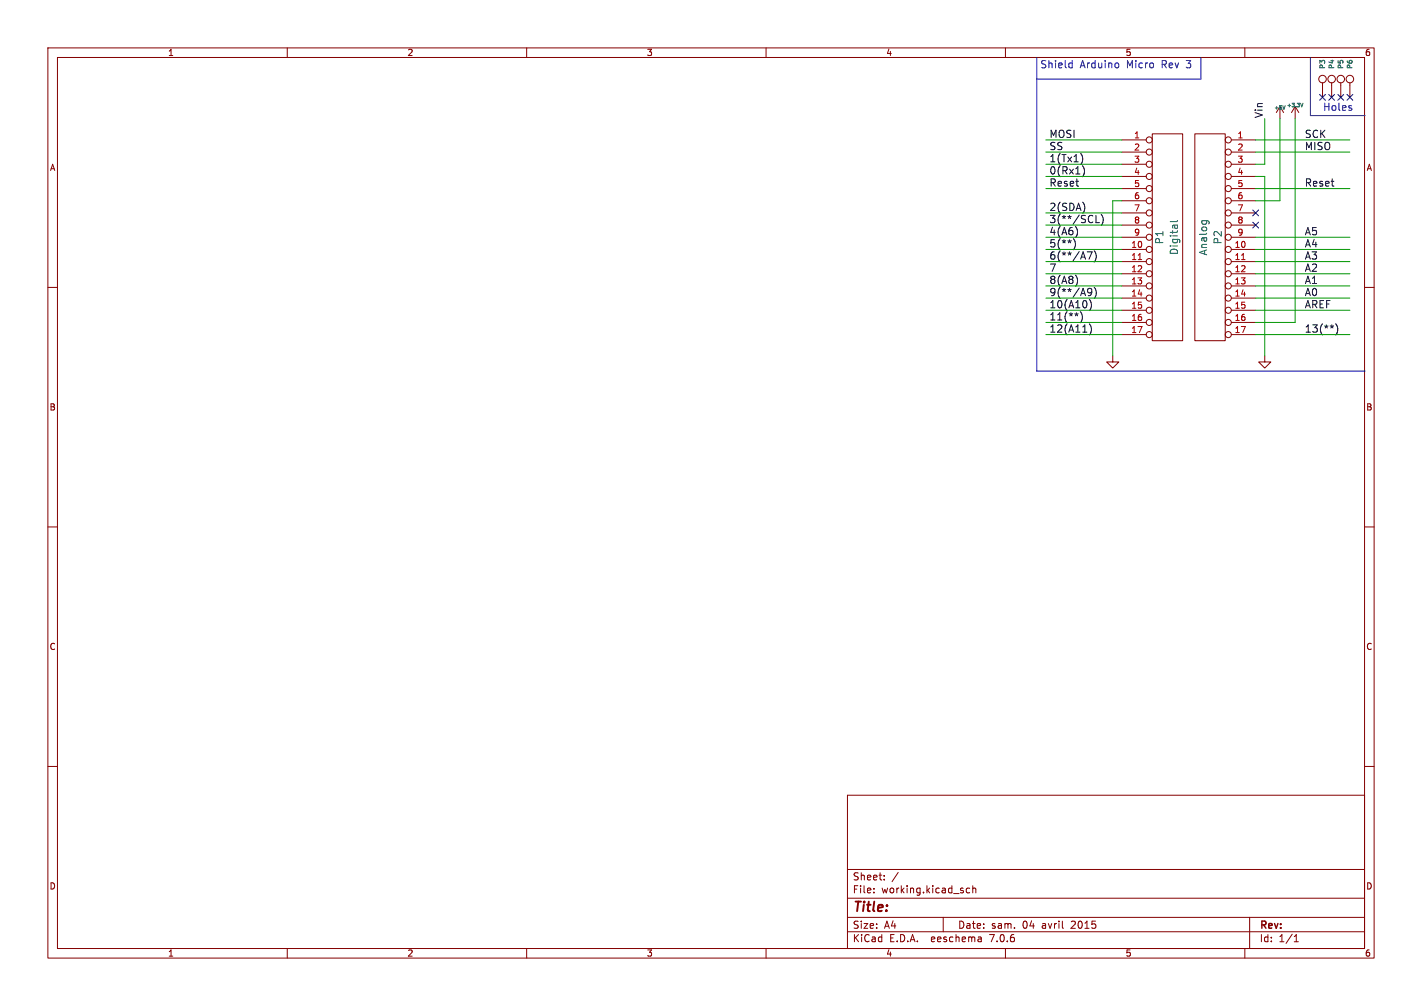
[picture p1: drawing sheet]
<svg xmlns="http://www.w3.org/2000/svg" width="297mm" height="210mm" viewBox="0 0 297 210" stroke-linecap="round" stroke-linejoin="round" font-family="sans-serif">
<g fill="none" stroke="#840000" stroke-width=".21">
<path d="M10 10h277v190h-277zM12 12h273v186h-273zM60 10v2M110 10v2M160 10v2M210 10v2M260 10v2M276.2 17.3v3M278.1 17.3v3M280 17.3v3M281.9 17.3v3M234.3 29.2h5.1"/>
<path d="M234.3 31.8h5.1M234.3 34.3h5.1M234.3 36.8h5.1M234.3 39.4h5.1M240.7 27.9h6.3v43.2h-6.3zM249.6 27.9h6.3v43.2h-6.3zM257.2 29.2h5.1M257.2 31.8h5.1M257.2 34.3h5.1M257.2 36.8h5.1M257.2 39.4h5.1M267.3 22.2l-.7 1.3"/>
<path d="M267.3 22.2v2.6M267.3 22.2l.8 1.3M270.5 22.2l-.8 1.3M270.5 22.2v2.6M270.5 22.2l.8 1.3M10 60h2M234.3 52.1h5.1M234.3 54.6h5.1M234.3 57.2h5.1M234.3 59.7h5.1M234.3 41.9h5.1M234.3 44.5h5.1"/>
<path d="M234.3 47h5.1M234.3 49.5h5.1M257.2 52.1h5.1M257.2 54.6h5.1M257.2 57.2h5.1M257.2 59.7h5.1M257.2 41.9h5.1M257.2 44.5h5.1M257.2 47h5.1M257.2 49.5h5.1M285 60h2M232.4 74.3v1.3h1.3l-1.3 1.2-1.3-1.2h1.3"/>
<path d="M234.3 62.2h5.1M234.3 64.8h5.1M234.3 67.3h5.1M234.3 69.9h5.1M257.2 62.2h5.1M257.2 64.8h5.1M257.2 67.3h5.1M257.2 69.9h5.1M264.2 74.3v1.3h1.2l-1.2 1.2-1.3-1.2h1.3M10 110h2M285 110h2M10 160h2"/>
<path d="M285 160h2M177 166h108v32h-108zM60 198v2M110 198v2M160 198v2M177 194.5h108M177 191.5h108M177 187.5h108M177 181.5h108M182.5 186.3v.1M182.5 185.5v.1M184.7 183.6v.1"/>
<path d="M184.7 182.8v.1M187.6 182.1l-1.3 2M197 191.5v3M202.5 185.5l-.4-.1-.3 .3 .2 .6h.5M203.2 185.5l.2-.1 .3 .1 .1 .9M203.2 184.9v1.5M204.9 195.7l.1 .9M205 196.5l-.2 .1M205 196h-.2M210 198v2M260 198v2M261 191.5v6.5"/>
<path d="M270.3 196.6h.9M270.3 195.5l.4-.4v1.5"/>
<circle cx="276.2" cy="16.5" r=".79"/>
<circle cx="278.1" cy="16.5" r=".79"/>
<circle cx="280" cy="16.5" r=".79"/>
<circle cx="281.9" cy="16.5" r=".79"/>
<circle cx="240" cy="36.8" r=".63"/>
<circle cx="240" cy="39.4" r=".63"/>
<circle cx="240" cy="29.2" r=".63"/>
<circle cx="240" cy="31.7" r=".63"/>
<circle cx="240" cy="34.3" r=".63"/>
<circle cx="256.5" cy="39.4" r=".63"/>
<circle cx="256.5" cy="29.2" r=".63"/>
<circle cx="256.5" cy="31.7" r=".63"/>
<circle cx="256.5" cy="36.8" r=".63"/>
<circle cx="256.5" cy="34.3" r=".63"/>
<circle cx="240" cy="52.1" r=".63"/>
<circle cx="240" cy="41.9" r=".63"/>
<circle cx="240" cy="44.4" r=".63"/>
<circle cx="240" cy="57.1" r=".63"/>
<circle cx="240" cy="59.7" r=".63"/>
<circle cx="240" cy="47" r=".63"/>
<circle cx="240" cy="54.6" r=".63"/>
<circle cx="240" cy="49.5" r=".63"/>
<circle cx="256.5" cy="41.9" r=".63"/>
<circle cx="256.5" cy="52.1" r=".63"/>
<circle cx="256.5" cy="54.6" r=".63"/>
<circle cx="256.5" cy="57.1" r=".63"/>
<circle cx="256.5" cy="44.4" r=".63"/>
<circle cx="256.5" cy="47" r=".63"/>
<circle cx="256.5" cy="49.5" r=".63"/>
<circle cx="256.5" cy="59.7" r=".63"/>
<circle cx="240" cy="62.2" r=".63"/>
<circle cx="240" cy="69.8" r=".63"/>
<circle cx="240" cy="67.3" r=".63"/>
<circle cx="240" cy="64.8" r=".63"/>
<circle cx="256.5" cy="62.2" r=".63"/>
<circle cx="256.5" cy="69.8" r=".63"/>
<circle cx="256.5" cy="64.8" r=".63"/>
<circle cx="256.5" cy="67.3" r=".63"/>
</g>
<path d="M268.4 22.1l-.2 .7M271.6 21.6l.3 .7 .2-.7M245.9 46l-.2 .3h-1.3M251 46.1h1.2l.3 .1M251.1 46.1l-.1 .1M252 46.1v.1" fill="none" stroke="#006464" stroke-width=".21"/>
<path d="M237.7 54.2h.8M259.3 54.2h.7" fill="none" stroke="#a90000" stroke-width=".21"/>
<g fill="none" stroke="#0f0f0f" stroke-width=".21">
<path d="M225.8 32.1a1.79 1.79 0 0 1 0 2.2M226.1 34.6a1.75 1.75 0 0 1 0 2.3M224.5 50.3l.1 .8-.3 1M224.8 57.7l.3 .8-.3 1M224.9 47.7l.2 .9-.3 .7M227.1 52.6h1l-.7 1.5M228.5 60a1.75 1.75 0 0 1 0 2.3M228.5 52.4a1.75 1.75 0 0 1 0 2.3M228.9 45v1.5h.7M230 44.7a1.75 1.75 0 0 1 0 2.4M225.2 65.5l-.4 .1M225.9 65.5l.2 .9-.4 .9"/>
<path d="M227.5 62.5a1.75 1.75 0 0 1 0 2.3M227.5 67.6a1.75 1.75 0 0 1 0 2.3M228 60.9l-.3 .2h-.3l-.2-.2 .1-.6 .4-.1 .3 .1a1.01 1.01 0 0 1-.4 1.4h-.3M278.5 68l-.3 .2M279 67.6a1.74 1.74 0 0 1 0 2.3"/>
</g>
<path d="M216.5 12.1v65.4h68.6M223.5 13.1l.4 .1M223.9 12.6v1.6M223.9 14.1l-.4 .1M233.4 13.1l.3 .3v.5l-.3 .3M250.8 12.1v4.4h-34.3M273.7 12.1v12h11.4M282.3 22.6v.4" fill="none" stroke="#0000c2" stroke-width=".21"/>
<g fill="none" stroke="#009600" stroke-width=".21">
<path d="M218.4 34.3h15.9M218.4 36.8h15.9M218.4 39.4h15.9M218.4 29.2h15.9M218.4 31.8h15.9M262.3 36.8h1.9v37.5M262.3 39.4h19.6M262.3 29.2h19.6M262.3 31.8h19.6M264.2 24.8v9.5h-1.9M267.3 24.8v17.1h-5M270.5 24.8v42.5h-8.2"/>
<path d="M218.4 49.5h15.9M218.4 59.7h15.9M218.4 52.1h15.9M218.4 54.6h15.9M218.4 57.2h15.9M218.4 44.5h15.9M218.4 47h15.9M234.3 41.9h-1.9v32.4M262.3 49.5h19.6M262.3 59.7h19.6M262.3 52.1h19.6M262.3 54.6h19.6"/>
<path d="M262.3 57.2h19.6M218.4 67.3h15.9M218.4 69.9h15.9M218.4 64.8h15.9M218.4 62.2h15.9M262.3 69.9h19.6M262.3 64.8h19.6M262.3 62.2h19.6"/>
</g>
<path d="M275.6 19.7l1.2 1.2M276.8 19.7l-1.2 1.2M277.5 19.7l1.2 1.2M278.7 19.7l-1.2 1.2M279.4 19.7l1.2 1.2M280.6 19.7l-1.2 1.2M281.3 19.7l1.2 1.2M282.5 19.7l-1.2 1.2M261.6 43.8l1.3 1.3M261.6 46.4l1.3 1.2M262.9 43.8l-1.3 1.3M262.9 46.4l-1.3 1.2" fill="none" stroke="#000084" stroke-width=".21"/>
<text font-size="2.8" fill="#840000" x="178" y="190.9">Title:</text>
<g font-size="2.1" fill="#0000c2">
<text x="217.2" y="14.4">Shield</text>
<text x="225.5" y="14.4">Arduino</text>
<text x="235.3" y="14.4">Micro</text>
<text x="242.7" y="14.4">Rev</text>
<text x="248" y="14.4">3</text>
<text x="276.2" y="23.2">Holes</text>
</g>
<g font-size="2.1" fill="#0f0f0f">
<text x="219.1" y="28.9">MOSI</text>
<text x="263.8" y="24.8" transform="rotate(-90 263.8 24.8)">Vin</text>
<text x="272.4" y="28.9">SCK</text>
<text x="219.1" y="31.4">SS</text>
<text x="219.1" y="34">1(Tx1)</text>
<text x="272.4" y="31.4">MISO</text>
<text x="219.1" y="36.5">0(Rx1)</text>
<text x="219.1" y="39.1">Reset</text>
<text x="272.4" y="39.1">Reset</text>
<text x="219.1" y="44.1">2(SDA)</text>
<text x="219.1" y="46.7">3(**/SCL)</text>
<text x="219.1" y="49.2">4(A6)</text>
<text x="219.1" y="51.8">5(**)</text>
<text x="272.4" y="49.2">A5</text>
<text x="272.4" y="51.8">A4</text>
<text x="219.1" y="56.8">7</text>
<text x="219.1" y="59.4">8(A8)</text>
<text x="219.1" y="54.3">6(**/A7)</text>
<text x="272.4" y="59.4">A1</text>
<text x="272.4" y="56.8">A2</text>
<text x="272.4" y="54.3">A3</text>
<text x="219.1" y="61.9">9(**/A9)</text>
<text x="219.1" y="64.5">10(A10)</text>
<text x="272.4" y="61.9">A0</text>
<text x="272.4" y="64.5">AREF</text>
<text x="219.1" y="67">11(**)</text>
<text x="219.1" y="69.5">12(A11)</text>
<text x="272.4" y="69.5">13(**)</text>
</g>
<g font-size="2.1" fill="#006464">
<text x="243.2" y="51.1" transform="rotate(-90 243.2 51.1)">P1</text>
<text x="246.2" y="53.3" transform="rotate(-90 246.2 53.3)">Digital</text>
<text x="252.3" y="53.4" transform="rotate(-90 252.3 53.4)">Analog</text>
<text x="255.4" y="51.1" transform="rotate(-90 255.4 51.1)">P2</text>
</g>
<g font-size="2.1" fill="#840000">
<text x="178" y="184">Sheet:</text>
<text x="178" y="186.7">File:</text>
<text x="184.1" y="186.7">working.kicad_sch</text>
<text x="178" y="196.9">KiCad</text>
<text x="178" y="194.1">Size:</text>
<text x="184.7" y="194.1">A4</text>
<text x="185.7" y="196.9">E.D.A.</text>
<text x="194.6" y="196.9">eeschema</text>
<text x="200" y="194.1">Date:</text>
<text x="207" y="196.9">7.0.6</text>
<text x="207" y="194.1">sam.</text>
<text x="213.6" y="194.1">04</text>
<text x="217.8" y="194.1">avril</text>
<text x="224" y="194.1">2015</text>
<text x="263" y="194.3">Rev:</text>
<text x="263" y="196.9">Id:</text>
<text x="267.1" y="196.9">1/1</text>
</g>
<g font-size="1.8" fill="#840000">
<text x="35" y="11.9">1</text>
<text x="85" y="11.9">2</text>
<text x="135" y="11.9">3</text>
<text x="185" y="11.9">4</text>
<text x="235" y="11.9">5</text>
<text x="285" y="11.9">6</text>
<text x="10.3" y="35.9">A</text>
<text x="285.3" y="35.9">A</text>
<text x="10.3" y="85.9">B</text>
<text x="285.3" y="85.9">B</text>
<text x="10.3" y="135.9">C</text>
<text x="285.3" y="135.9">C</text>
<text x="10.3" y="185.9">D</text>
<text x="285.3" y="185.9">D</text>
<text x="35" y="199.9">1</text>
<text x="85" y="199.9">2</text>
<text x="135" y="199.9">3</text>
<text x="185" y="199.9">4</text>
<text x="235" y="199.9">5</text>
<text x="285" y="199.9">6</text>
</g>
<g font-size="1.8" fill="#a90000">
<text x="236.8" y="29">1</text>
<text x="258.4" y="29">1</text>
<text x="236.8" y="31.5">2</text>
<text x="236.8" y="34">3</text>
<text x="258.4" y="31.5">2</text>
<text x="258.4" y="34">3</text>
<text x="236.8" y="36.6">4</text>
<text x="236.8" y="39.1">5</text>
<text x="236.8" y="41.7">6</text>
<text x="258.4" y="36.6">4</text>
<text x="258.4" y="39.1">5</text>
<text x="258.4" y="41.7">6</text>
<text x="236.8" y="44.2">7</text>
<text x="236.8" y="46.7">8</text>
<text x="258.4" y="44.2">7</text>
<text x="258.4" y="46.7">8</text>
<text x="236.2" y="51.8">10</text>
<text x="236.8" y="49.3">9</text>
<text x="257.8" y="51.8">10</text>
<text x="258.4" y="49.3">9</text>
<text x="236.2" y="54.4">11</text>
<text x="236.2" y="56.9">12</text>
<text x="236.2" y="59.4">13</text>
<text x="257.8" y="54.4">11</text>
<text x="257.8" y="56.9">12</text>
<text x="257.8" y="59.4">13</text>
<text x="236.2" y="62">14</text>
<text x="236.2" y="64.5">15</text>
<text x="257.8" y="62">14</text>
<text x="257.8" y="64.5">15</text>
<text x="236.2" y="67.1">16</text>
<text x="236.2" y="69.6">17</text>
<text x="257.8" y="67.1">16</text>
<text x="257.8" y="69.6">17</text>
</g>
<g font-size="1.4" fill="#006464">
<text x="277" y="14.5" transform="rotate(-90 277 14.5)">P3</text>
<text x="278.9" y="14.5" transform="rotate(-90 278.9 14.5)">P4</text>
<text x="280.8" y="14.5" transform="rotate(-90 280.8 14.5)">P5</text>
<text x="282.7" y="14.5" transform="rotate(-90 282.7 14.5)">P6</text>
</g>
<g font-size="1.1" fill="#006464">
<text x="266" y="23.1">+5V</text>
<text x="268.7" y="22.6">+3.3V</text>
</g>
</svg>
